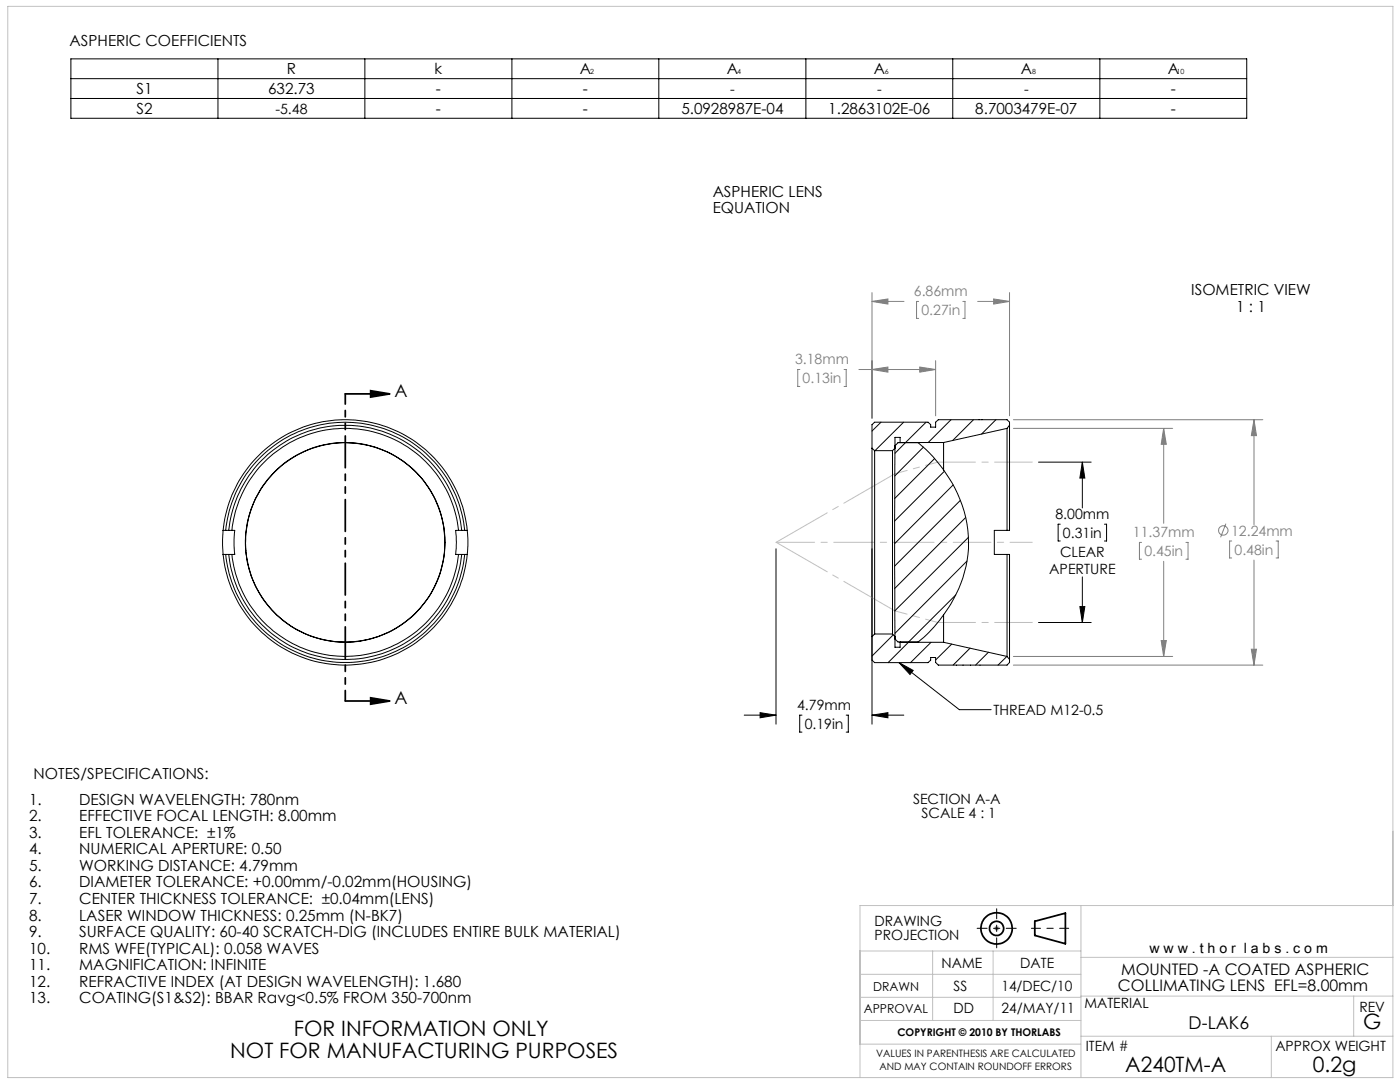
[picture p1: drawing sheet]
<svg xmlns="http://www.w3.org/2000/svg" width="279mm" height="216mm" viewBox="0 0 279 216" stroke-linecap="round" stroke-linejoin="round" font-family="sans-serif">
<g fill="none" stroke="#000" stroke-width=".35">
<path d="M68.9 78.6h8.9M74 78l3.8 .6-3.8 .6zM68.9 139.9h8.9M74 139.2l3.8 .7-3.8 .6zM206.5 183.8l6.1-1.6v6.1l-6.1-1.6z"/>
<circle cx="198.9" cy="185.2" r="3.1"/>
<circle cx="198.9" cy="185.2" r="1.4"/>
</g>
<g fill="none" stroke="#808080" stroke-width=".2">
<path d="M174 58.4v25.1M198.3 59.7l3.2 .4-3.2 .6zM201.5 58.4v24.6M159.6 73.7h-.4v3.4h.4M168.5 73.7h.4v3.4h-.4M171.4 73.7h15.3M174 60.1h6.4M174 60.1l3.2-.4v1zM174 73.7l3.2-.5v1.1zM183.3 60.1h-.4v3.4h.4M183.6 73.2l3.1 .5-3.1 .6zM186.7 72v11"/>
<path d="M192.2 60.1h.4v3.4h-.4M195.1 60.1h6.4M202.2 83.7h49.8M202.2 85.5h31.8M232.2 85.5v18.9M232.2 85.5l.6 3.2h-1.1zM250.3 83.7v21M250.3 83.7l.5 3.2h-1.1zM227.8 108.2h-.4v3.4h.4M232.2 112v19M236.7 108.2h.4v3.4h-.4M244.7 104.5l-1.1 2.7"/>
<path d="M245.8 107.9h-.4v3.4h.4M250.3 111.8v20.9M254.7 107.9h.4v3.4h-.4M202.2 132.7h49.8M202.2 131h31.8M231.7 127.8h1.1l-.6 3.2zM249.7 129.5h1.1l-.5 3.2zM198.4 185.2h1M198.5 184.9l.7 .7M198.9 184.7v1M199.2 184.9l-.7 .7"/>
<circle cx="244.1" cy="105.8" r=".94"/>
</g>
<path d="M205.8 185.2h7.5" fill="none" stroke="#000" stroke-width=".2" stroke-dasharray="15.2 1.3 1.3 1.3" stroke-dashoffset="13.4"/>
<path d="M195 185.2h7.8M198.9 181.3v7.8" fill="none" stroke="#000" stroke-width=".2" stroke-dasharray="15.2 1.3 1.3 1.3" stroke-dashoffset="13.2"/>
<g fill="none" stroke="#c0c0c0" stroke-width=".2">
<path d="M1.6 1.3h276.4v213.7h-276.4zM171.6 189.8h44.1M171.6 199h44.1M171.6 194.4h44.1M186.1 189.8v13.8M198.2 189.8v13.8M215.7 198.8h62.3M215.7 180.7v34.3M215.7 191h62.3M270.2 198.8v8M278 180.7h-106.4v34.3M171.6 203.6h44.1"/>
<path d="M171.6 208.4h44.1M215.7 206.8h62.3M253.7 206.8v8.2"/>
</g>
<g fill="none" stroke="#000" stroke-width=".2">
<path d="M14.1 11.7h234.7v11.9h-234.7zM14.1 15.7h234.7M14.1 19.6h234.7M43.5 11.7v11.9M72.8 11.7v11.9M102.2 11.7v11.9M131.5 11.7v11.9M160.8 11.7v11.9M190.1 11.7v11.9M219.5 11.7v11.9M207.3 92.2h10.5M216 92.2l.5 3.2h-1z"/>
<path d="M216 92.2v9.2M154.9 109.5v35M174 109.5v35M211.6 104.6h-.4v3.3h.4M216 115.1v9.1M220.4 104.6h.4v3.3h-.4M179.4 132.2l2.8 1.6-.6 .8zM179.4 132.2l12.1 9.4h6.3M207.3 124.2h10.5M215.5 121h1l-.5 3.2zM148.5 142.7h6.4M151.7 142.2l3.2 .5-3.2 .5z"/>
<path d="M160.1 142.7h-.5v3.4h.5M168.9 142.7h.4v3.4h-.4M174 142.7l3.2-.5v1zM174 142.7h6.4"/>
</g>
<path d="M68.9 78.6v61.2" fill="none" stroke="#000" stroke-width=".35" stroke-dasharray="6.3 1.3 1.3 1.3 1.3 1.3" stroke-dashoffset="4.3"/>
<path d="M178.6 108.2h-4.5" fill="none" stroke="#c0c0c0" stroke-width=".2" stroke-dasharray="15.2 1.3 1.3 1.3" stroke-dashoffset="14.9"/>
<path d="M174.1 108.2h-19.2" fill="none" stroke="#c0c0c0" stroke-width=".2" stroke-dasharray="15.2 1.3 1.3 1.3" stroke-dashoffset="7.6"/>
<path d="M178.6 108.2h14.7" fill="none" stroke="#c0c0c0" stroke-width=".2" stroke-dasharray="15.2 1.3 1.3 1.3" stroke-dashoffset="7.4"/>
<path d="M193.3 108.2h12.7" fill="none" stroke="#c0c0c0" stroke-width=".2" stroke-dasharray="15.2 1.3 1.3 1.3" stroke-dashoffset="10.8"/>
<path d="M154.9 108.2l23.7-13.7M154.9 108.2l23.7 13.7" fill="none" stroke="#c0c0c0" stroke-width=".2" stroke-dasharray="15.2 1.3 1.3 1.3" stroke-dashoffset="3.5"/>
<path d="M178.6 94.5l8.6-2.3M178.6 121.9l8.6 2.3" fill="none" stroke="#c0c0c0" stroke-width=".2" stroke-dasharray="15.2 1.3 1.3 1.3" stroke-dashoffset="12.7"/>
<path d="M187.2 92.2h18.8M187.2 124.2h18.8" fill="none" stroke="#c0c0c0" stroke-width=".2" stroke-dasharray="15.2 1.3 1.3 1.3" stroke-dashoffset="7.7"/>
<g fill="#000">
<path d="M179.4 132.2l2.8 1.6-.6 .8z"/>
<path d="M74 78l3.8 .6-3.8 .6zM74 139.2l3.8 .7-3.8 .6z"/>
<path d="M174 142.7l3.2-.5v1zM151.7 142.2l3.2 .5-3.2 .5zM216 92.2l.5 3.2h-1zM215.5 121h1l-.5 3.2z"/>
</g>
<path d="M250.3 83.7l.5 3.2h-1.1zM249.7 129.5h1.1l-.5 3.2zM232.2 85.5l.6 3.2h-1.1zM231.7 127.8h1.1l-.6 3.2zM174 60.1l3.2-.4v1zM198.3 59.7l3.2 .4-3.2 .6zM183.6 73.2l3.1 .5-3.1 .6zM174 73.7l3.2-.5v1.1z" fill="#808080"/>
<g fill="none" stroke="#000" stroke-width=".2">
<path d="M174 89.4v37.6M174 89.4l.6 .5M174.6 89.9v36.6M174.6 89.9h3.5M175.8 84.2l-1.8 1.8M178.1 89.9v36.6M179.2 88.3h4a26.5 26.5 0 0 1 10.1 21.1 27.2 27.2 0 0 1-10.1 18.7h-4l-.6-.6v-38.5zM179.6 88.3v-1h-1v2.1l-.5 .5M179.6 88.3h8.7M180.3 84.2l-5.7 5.7M180.7 88.3l-2.1 2.2M184.3 89.2l-5.7 5.8"/>
<path d="M184.8 84.2l-4.1 4.1M186.5 91.5l-8 8M188.3 88.3v5.5M188.5 94l-10 10M189.8 83.7l-4.6 4.6M190.2 96.8l-11.7 11.7M191.7 99.8l-13.2 13.2M194.3 83.7l-4.2 4.2M198.8 83.7l-2.9 2.9M201 85.5v20.3M201 85.5l-12.7 2.8M201.5 84.8v21h-.5"/>
<path d="M201.5 84.8v-.6l-.5-.5h-13.7l-.6 .5v1h-1v-.5l-.5-.5h-10.6l-.6 .5v4.7M201.5 84.8l-.5 .7M44.5 105.8a24.5 24.5 0 0 1 24.4-22.1 24.5 24.5 0 0 1 24.3 22.1M44.5 110.6a24.5 24.5 0 0 0 24.4 22.1 24.5 24.5 0 0 0 24.3-22.1M44.5 105.8l-.1 1.8 .1 3M44.5 110.6h1.8M44.5 105.8h1.8M45 110.6a24 24 0 0 0 23.9 21.6 24 24 0 0 0 23.8-21.6M45 105.8a24 24 0 0 1 23.9-21.6 24 24 0 0 1 23.8 21.6M45.6 110.6a23.4 23.4 0 0 0 23.3 21 23.4 23.4 0 0 0 23.2-21M45.6 105.8a23.4 23.4 0 0 1 23.3-20.9 23.4 23.4 0 0 1 23.2 20.9M46.3 110.6a22.7 22.7 0 0 0 22.6 20.4 22.7 22.7 0 0 0 22.6-20.4"/>
<path d="M46.3 105.8a22.7 22.7 0 0 1 22.6-20.3 22.7 22.7 0 0 1 22.6 20.3M46.3 105.8h.5l-.1 1.8 .1 3h-.5M91.5 105.8h-.6l.2 2.4-.2 2.4h.6M91.5 110.6h1.7M91.5 105.8h1.7M93.2 105.8l.2 1.8-.2 3M190.7 118.7l-9.4 9.4M192.7 103.3l-14.2 14.1M193 112l-14.4 14.4M193.3 107.2l-14.7 14.7M201 105.8h-2.6v4.8h2.6M201 110.6v20.4"/>
<path d="M201 110.6h.5v21M174 127v4.7l.6 .5h10.6l.5-.5v-.5h1v1l.6 .5h13.7l.5-.5v-.6M174.6 126.5l-.6 .5M174.6 126.5h3.5M178.1 126.5l.5 .5v2.2h1v-1M178.3 126.7l-4.3 4.2M179.6 128.1v.1M179.6 128.2h8.7M181.3 128.2l-4.1 4M185.8 128.2l-4.1 4M188.3 122.7v5.5M188.3 128.2l12.7 2.8"/>
<path d="M189.9 128.5l-3.2 3.2M193.6 129.3l-3.4 3.4M197.3 130.1l-2.6 2.6M200.9 131l-1.7 1.7M201 131l.5 .6"/>
<circle cx="68.9" cy="108.2" r="19.9"/>
</g>
<g font-size="4.2">
<text x="58.6" y="206.8">FOR INFORMATION ONLY</text>
<text x="272" y="205.4">G</text>
<text x="45.9" y="211">NOT FOR MANUFACTURING PURPOSES</text>
<text x="224.6" y="213.9">A240TM-A</text>
<text x="262" y="213.9">0.2g</text>
</g>
<g font-size="3.5">
<text x="78.7" y="79.2">A</text>
<text x="78.7" y="140.4">A</text>
<text x="237.2" y="205.4">D-LAK6</text>
</g>
<g font-size="3.2">
<text x="223.1" y="197.7">COLLIMATING LENS EFL=8.00mm</text>
<text x="223.7" y="194.5">MOUNTED -A COATED ASPHERIC</text>
</g>
<g font-size="3.1">
<text x="5.8" y="160.6">1.</text>
<text x="15.8" y="160.6">DESIGN WAVELENGTH: 780nm</text>
<text x="5.8" y="163.9">2.</text>
<text x="5.8" y="167.2">3.</text>
<text x="15.8" y="163.9">EFFECTIVE FOCAL LENGTH: 8.00mm</text>
<text x="15.8" y="167.2">EFL TOLERANCE: ±1%</text>
<text x="5.8" y="170.5">4.</text>
<text x="5.8" y="173.8">5.</text>
<text x="15.8" y="170.5">NUMERICAL APERTURE: 0.50</text>
<text x="15.8" y="173.8">WORKING DISTANCE: 4.79mm</text>
<text x="5.8" y="177.1">6.</text>
<text x="15.8" y="177.1">DIAMETER TOLERANCE: +0.00mm/-0.02mm(HOUSING)</text>
<text x="5.8" y="180.4">7.</text>
<text x="5.8" y="183.7">8.</text>
<text x="15.8" y="180.4">CENTER THICKNESS TOLERANCE: ±0.04mm(LENS)</text>
<text x="15.8" y="183.7">LASER WINDOW THICKNESS: 0.25mm (N-BK7)</text>
<text x="5.8" y="187">9.</text>
<text x="5.8" y="190.3">10.</text>
<text x="15.8" y="187">SURFACE QUALITY: 60-40 SCRATCH-DIG (INCLUDES ENTIRE BULK MATERIAL)</text>
<text x="15.8" y="190.3">RMS WFE(TYPICAL): 0.058 WAVES</text>
<text x="5.8" y="193.6">11.</text>
<text x="5.8" y="196.9">12.</text>
<text x="15.8" y="193.6">MAGNIFICATION: INFINITE</text>
<text x="15.8" y="196.9">REFRACTIVE INDEX (AT DESIGN WAVELENGTH): 1.680</text>
<text x="5.8" y="200.2">13.</text>
<text x="15.8" y="200.2">COATING(S1&amp;S2): BBAR Ravg&lt;0.5% FROM 350-700nm</text>
</g>
<g font-size="3">
<text x="13.9" y="9.1">ASPHERIC COEFFICIENTS</text>
<text x="57.2" y="14.8">R</text>
<text x="86.7" y="14.8">k</text>
<text x="115.7" y="14.8">A</text>
<text x="145" y="14.8">A</text>
<text x="174.4" y="14.8">A</text>
<text x="203.7" y="14.8">A</text>
<text x="233" y="14.8">A</text>
<text x="27.2" y="22.7">S2</text>
<text x="27.2" y="18.8">S1</text>
<text x="53.5" y="18.7">632.73</text>
<text x="87" y="22.7">-</text>
<text x="87" y="18.8">-</text>
<text x="116.3" y="22.7">-</text>
<text x="116.3" y="18.8">-</text>
<text x="136" y="22.7">5.0928987E-04</text>
<text x="165.3" y="22.7">1.2863102E-06</text>
<text x="194.6" y="22.7">8.7003479E-07</text>
<text x="233.7" y="22.7">-</text>
<text x="233.7" y="18.8">-</text>
<text x="142.2" y="39.3">ASPHERIC LENS</text>
<text x="142.2" y="42.6">EQUATION</text>
<text x="237.8" y="58.9">ISOMETRIC VIEW</text>
<text x="246.7" y="62.2">1 : 1</text>
<text x="6.7" y="155.5">NOTES/SPECIFICATIONS:</text>
</g>
<g font-size="2.8">
<text x="55" y="22.7">-5.48</text>
<text x="145.7" y="18.7">-</text>
<text x="175" y="18.7">-</text>
<text x="204.4" y="18.7">-</text>
<text x="210.6" y="103.5">8.00mm</text>
<text x="212.1" y="107.3">0.31in</text>
<text x="211.6" y="111.1">CLEAR</text>
<text x="209.4" y="114.5">APERTURE</text>
<text x="159.1" y="141.6">4.79mm</text>
<text x="198.3" y="142.7">THREAD M12-0.5</text>
<text x="160.6" y="145.4">0.19in</text>
<text x="182.2" y="160.4">SECTION A-A</text>
<text x="183.9" y="163.3">SCALE 4 : 1</text>
<text x="174.5" y="184.8">DRAWING</text>
<text x="174.5" y="187.6">PROJECTION</text>
<text x="229.4" y="190.2">w w w . t h o r l a b s . c o m</text>
<text x="187.9" y="193.2">NAME</text>
<text x="190.3" y="197.7">SS</text>
<text x="199.9" y="197.7">14/DEC/10</text>
<text x="203.6" y="193.2">DATE</text>
<text x="190.3" y="202.2">DD</text>
<text x="199.9" y="202.2">24/MAY/11</text>
<text x="216.4" y="201.2">MATERIAL</text>
<text x="271.3" y="202">REV</text>
<text x="216.7" y="209.7">ITEM #</text>
<text x="254.5" y="209.7">APPROX WEIGHT</text>
</g>
<g font-size="2.8" fill="#808080">
<text x="182.4" y="59.1">6.86mm</text>
<text x="183.9" y="62.9">0.27in</text>
<text x="158.7" y="72.7">3.18mm</text>
<text x="160.2" y="76.5">0.13in</text>
<text x="226.1" y="107.2">11.37mm</text>
<text x="245.7" y="106.9">12.24mm</text>
<text x="228.4" y="111">0.45in</text>
<text x="246.4" y="110.7">0.48in</text>
</g>
<g font-size="2.5">
<text x="174.2" y="197.7">DRAWN</text>
<text x="172.4" y="202.2">APPROVAL</text>
</g>
<text font-size="2.1" x="179.1" y="206.8">COPYRIGHT © 2010 BY THORLABS</text>
<g font-size="2">
<text x="174.8" y="211">VALUES IN PARENTHESIS ARE CALCULATED</text>
<text x="175.5" y="213.5">AND MAY CONTAIN ROUNDOFF ERRORS</text>
</g>
<g font-size="1.4">
<text x="117.8" y="14.8">2</text>
<text x="147.1" y="14.8">4</text>
<text x="176.6" y="14.8">6</text>
<text x="206" y="14.8">8</text>
<text x="234.8" y="14.8">10</text>
</g>
</svg>
